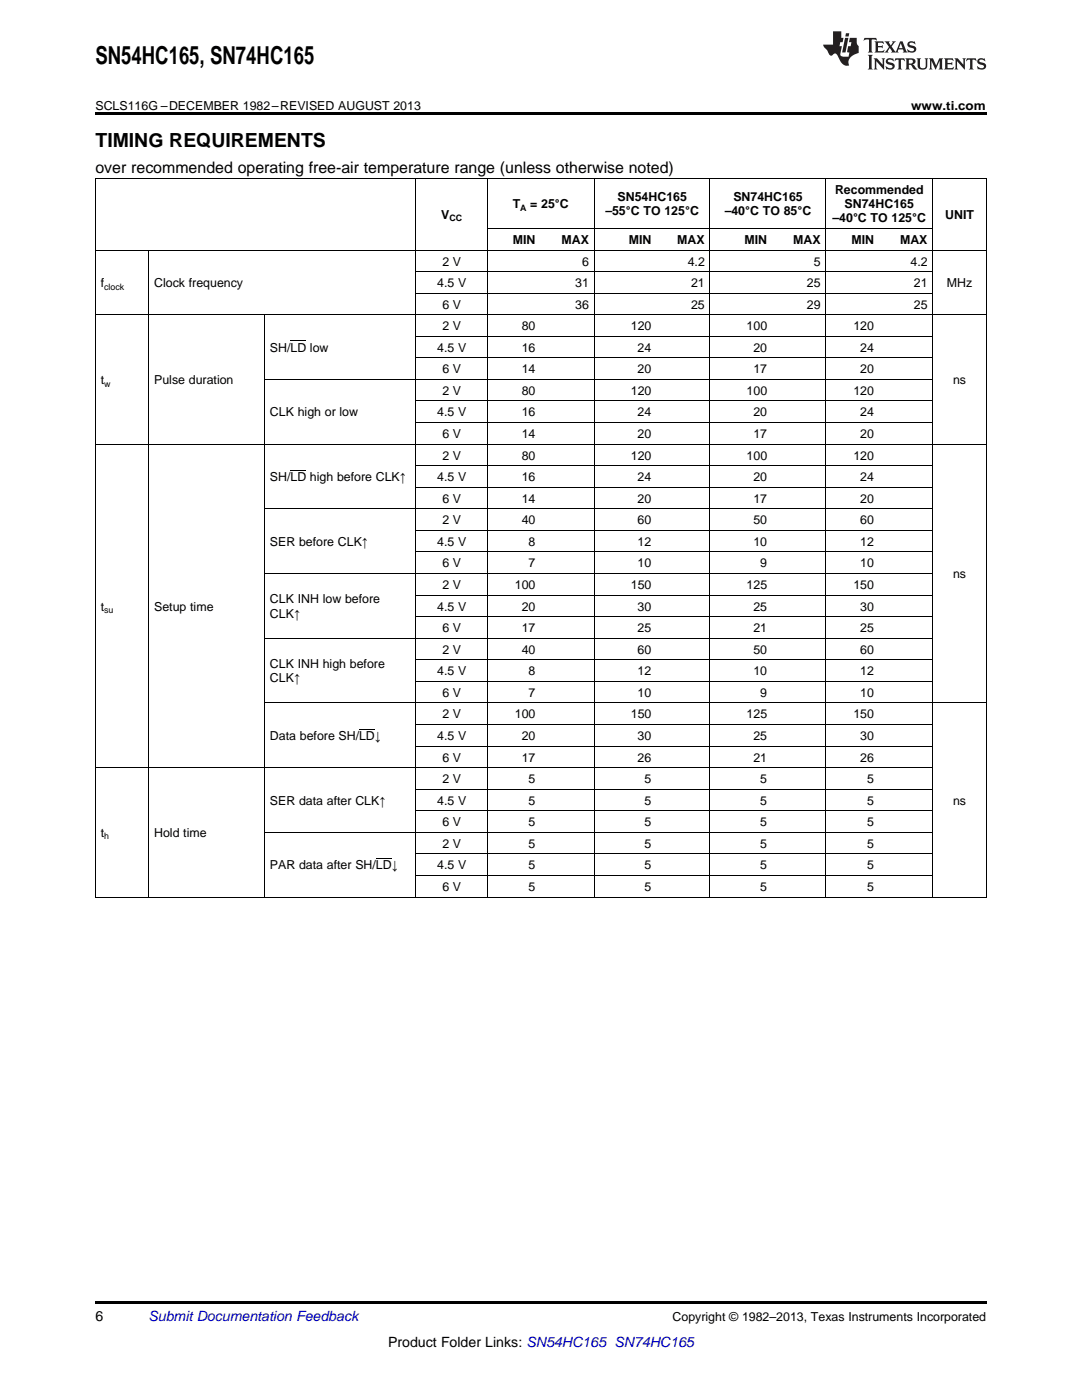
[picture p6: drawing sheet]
<svg xmlns="http://www.w3.org/2000/svg" width="216mm" height="279mm" viewBox="0 0 216 279" stroke-linecap="round" stroke-linejoin="round" font-family="sans-serif">
<path d="M19 22.5h177.8v.5h-177.8zM19 259.7h177.8v.5h-177.8z" fill="#000"/>
<g fill="none" stroke="#000" stroke-width=".2">
<path d="M19 35.6h177.8M19.1 35.7v143.4M83 35.7v143.4M97.2 35.7v143.4M118.6 35.7v143.4M141.7 35.7v143.4M164.8 35.7v143.4M186.1 35.7v143.4M196.8 35.7v143.4M19 49.9h177.8M29.7 50v129.1M83 58.5h103.2"/>
<path d="M83 54.2h103.2M97.3 45.6h88.8M19 62.8h177.8M52.8 62.9v116.2M52.8 75.7h133.4M83 71.4h103.2M83 67.1h103.2M19 88.6h177.8M83 97.2h103.2M83 92.9h103.2M83 84.3h103.2M83 80h103.2"/>
<path d="M52.8 114.5h133.4M52.8 101.5h133.4M83 118.8h103.2M83 110.2h103.2M83 105.9h103.2M52.8 127.4h133.4M83 136h103.2M83 131.7h103.2M83 123.1h103.2M19 153.2h167.2M52.8 140.3h144M83 157.5h103.2"/>
<path d="M83 148.9h103.2M83 144.6h103.2M19 179h177.8M52.8 166.1h133.4M83 174.7h103.2M83 170.4h103.2M83 161.8h103.2"/>
</g>
<g fill="#231f20">
<path d="M172.5 7.6l-.1 .5 .4-.2h.6v.1v2.1l-.2 .4h.9l-.2-.4v-2.1l.1-.1h.5l.5 .2-.2-.5zM174.5 8.3l.2 .3v1.5l-.2 .4h1.8l.2-.6a1.04 1.04 0 0 1-1.3 .2v-.7h.6l.3 .2v-.6l-.3 .2h-.6v-.6l.8-.1 .4 .3-.2-.5zM176.5 8.3l.9 1.1-.9 1.1h.8l-.2-.2 .4-.7 .5 .7-.2 .2h1.5l-.2-.2 .2-.4h.9l.1 .4-.2 .2h1l-.3-.3-.7-1.9h-.5l-.9 2-.8-1 .9-1h-.8l.1 .3-.4 .5-.3-.6 .1-.2zM179.7 8.6l.4 1h-.7zM181.3 8.4a.63 .63 0 0 0-.2 .7 .63 .63 0 0 0 .6 .4l.6 .2 .1 .2a.75 .75 0 0 1-.7 .4 .75 .75 0 0 1-.6-.5l.1 .7 .1-.1a1.11 1.11 0 0 0 1.5-.6 1.13 1.13 0 0 0-1.2-.8l-.1-.4a1.04 1.04 0 0 1 1.2 .2l-.2-.5-.2 .1-.4-.2zM173.2 10.9l.2 .4v2.2l-.2 .4h1l-.3-.4v-2.2l.3-.4zM174.3 11.6l.3 .4v1.5l-.3 .4h.8l-.2-.4v-1.3l1.5 1.7v-1.9l.2-.4h-.7l.2 .4v.9l-1.1-1.3zM177 11.8a.62 .62 0 0 0-.2 .7 .62 .62 0 0 0 .6 .4l.6 .1 .1 .3a.76 .76 0 0 1-.7 .3 .76 .76 0 0 1-.7-.4l.2 .7 .1-.1a1.11 1.11 0 0 0 1.5-.6 1.13 1.13 0 0 0-1.2-.8l-.1-.4a1.04 1.04 0 0 1 1.2 .2l-.2-.6-.2 .1-.5-.1zM178.7 11.6l-.2 .6a.61 .61 0 0 1 .8-.3v1.6l-.2 .4h.9l-.2-.4v-1.6a.63 .63 0 0 1 .7 .3l-.1-.6zM180.6 11.6l.3 .4v1.5l-.3 .4h1l-.2-.2-.1-.8 .6 .2a.76 .76 0 0 0 1.2 .7l-1-1a.58 .58 0 0 0 .6-.5 .58 .58 0 0 0-.5-.6zM181.4 11.9h.1a.45 .45 0 0 1 .5 .1 .45 .45 0 0 1 .1 .5l-.8 .2zM182.9 11.6l.2 .2a2.17 2.17 0 0 0 .3 1.9 .99 .99 0 0 0 1.6-.6v-1.1l.2-.4h-.7l.2 .2a1.92 1.92 0 0 1-.2 1.8 .6 .6 0 0 1-.9-.5v-1.1l.2-.4zM185.4 11.6l.2 .4v1.5l-.2 .4h.7l-.2-.4v-1.4l.8 1.8 .8-1.8v1.4l-.2 .4h.9l-.2-.4v-1.5l.2-.4h-.8l-.6 1.5-.6-1.5zM188.4 11.6l.2 .4v1.5l-.2 .4h1.8l.1-.6a1.04 1.04 0 0 1-1.2 .1v-.6h.5l.4 .2v-.6l-.4 .2h-.5v-.7h.8l.3 .3-.1-.6zM190.5 11.6l.2 .4v1.5l-.2 .4h.7l-.2-.4v-1.3l1.5 1.7v-1.9l.2-.4h-.7l.2 .4v.9l-1.1-1.3zM192.9 11.6l-.1 .6a.61 .61 0 0 1 .7-.3l.1 1.6-.3 .4h1l-.3-.4 .1-1.6a.63 .63 0 0 1 .7 .3l-.1-.6zM195.2 11.8a.62 .62 0 0 0-.2 .7 .62 .62 0 0 0 .6 .4l.6 .1 .1 .3a.76 .76 0 0 1-.7 .3 .76 .76 0 0 1-.6-.4l.1 .7 .1-.1a1.11 1.11 0 0 0 1.6-.6 1.13 1.13 0 0 0-1.3-.8l-.1-.4a1.04 1.04 0 0 1 1.2 .2l-.1-.6-.2 .1-.5-.1z"/>
<path d="M166.2 6.3v2.6h-1.9v.4l.8 .9a.91 .91 0 0 0 1 .8 .56 .56 0 0 1 .5-.3 .56 .56 0 0 1 .5 .3l.4 .8a1.53 1.53 0 0 0 1.9 1.2 1.54 1.54 0 0 1 1-2.1l.9-.3v-1.4a1.52 1.52 0 0 1-.4-1.6h-1.3l-.2 .8h.5l-.2 .8h-.5l-.1 1v.2l.4 .1-.2 .8a1.93 1.93 0 0 1-1.6-.3l.3-1.8h-.5l.2-.8h.4l.2-.8h-.4v-1.3zM168.6 7.6l-.6 2.9h.7l.6-2.9zM168.8 6.6l-.1 .7h.6l.2-.7z"/>
</g>
<path d="M58 68.1h3.1M58 93.9h3.1M71.6 145.5h3.2M75 171.3h3.1" fill="none" stroke="#000" stroke-width=".2"/>
<text font-size="4.9" x="19" y="12.8">SN54HC165, SN74HC165</text>
<text font-size="3.9" x="19" y="29.3">TIMING REQUIREMENTS</text>
<text font-size="3.2" x="19" y="34.4">over recommended operating free-air temperature range (unless otherwise noted)</text>
<g font-size="2.8">
<text x="19" y="263.6">6</text>
<text x="77.4" y="268.9">Product Folder Links: SN54HC165 SN74HC165</text>
</g>
<text font-size="2.8" fill="#0000c8" x="29.6" y="263.6">Submit Documentation Feedback</text>
<g font-size="2.5">
<text x="19" y="21.9">SCLS116G –DECEMBER 1982–REVISED AUGUST 2013</text>
<text x="181.8" y="21.9">www.ti.com</text>
<text x="102.3" y="41.6">T</text>
<text x="105.8" y="41.6">= 25°C</text>
<text x="123.2" y="40.1">SN54HC165</text>
<text x="146.3" y="40.1">SN74HC165</text>
<text x="166.6" y="38.7">Recommended</text>
<text x="168.5" y="41.6">SN74HC165</text>
<text x="88.1" y="43.7">V</text>
<text x="120.8" y="43">–55°C TO 125°C</text>
<text x="144.6" y="43">–40°C TO 85°C</text>
<text x="166.1" y="44.4">–40°C TO 125°C</text>
<text x="188.6" y="43.7">UNIT</text>
<text x="88.3" y="53">2 V</text>
<text x="102.3" y="48.7">MIN</text>
<text x="112" y="48.7">MAX</text>
<text x="116.2" y="53">6</text>
<text x="125.4" y="48.7">MIN</text>
<text x="135.1" y="48.7">MAX</text>
<text x="137.2" y="53">4.2</text>
<text x="148.6" y="48.7">MIN</text>
<text x="158.3" y="48.7">MAX</text>
<text x="162.4" y="53">5</text>
<text x="169.9" y="48.7">MIN</text>
<text x="179.6" y="48.7">MAX</text>
<text x="181.7" y="53">4.2</text>
<text x="20.1" y="57.3">f</text>
<text x="30.8" y="57.3">Clock frequency</text>
<text x="87.2" y="57.3">4.5 V</text>
<text x="114.8" y="57.3">31</text>
<text x="137.9" y="57.3">21</text>
<text x="161" y="57.3">25</text>
<text x="182.4" y="57.3">21</text>
<text x="188.9" y="57.3">MHz</text>
<text x="88.3" y="61.6">6 V</text>
<text x="88.3" y="65.9">2 V</text>
<text x="104.1" y="65.9">80</text>
<text x="114.8" y="61.6">36</text>
<text x="125.9" y="65.9">120</text>
<text x="137.9" y="61.6">25</text>
<text x="149" y="65.9">100</text>
<text x="161" y="61.6">29</text>
<text x="170.3" y="65.9">120</text>
<text x="182.4" y="61.6">25</text>
<text x="53.9" y="70.2">SH/LD low</text>
<text x="87.2" y="70.2">4.5 V</text>
<text x="104.1" y="70.2">16</text>
<text x="127.2" y="70.2">24</text>
<text x="150.3" y="70.2">20</text>
<text x="171.7" y="70.2">24</text>
<text x="20.1" y="76.7">t</text>
<text x="30.8" y="76.7">Pulse duration</text>
<text x="88.3" y="74.5">6 V</text>
<text x="104.1" y="74.5">14</text>
<text x="127.2" y="74.5">20</text>
<text x="150.3" y="74.5">17</text>
<text x="171.7" y="74.5">20</text>
<text x="190.2" y="76.7">ns</text>
<text x="53.9" y="83.1">CLK high or low</text>
<text x="87.2" y="83.1">4.5 V</text>
<text x="88.3" y="78.8">2 V</text>
<text x="104.1" y="78.8">80</text>
<text x="104.1" y="83.1">16</text>
<text x="125.9" y="78.8">120</text>
<text x="127.2" y="83.1">24</text>
<text x="149" y="78.8">100</text>
<text x="150.3" y="83.1">20</text>
<text x="170.3" y="78.8">120</text>
<text x="171.7" y="83.1">24</text>
<text x="88.3" y="87.4">6 V</text>
<text x="104.1" y="87.4">14</text>
<text x="127.2" y="87.4">20</text>
<text x="150.3" y="87.4">17</text>
<text x="171.7" y="87.4">20</text>
<text x="88.3" y="91.7">2 V</text>
<text x="104.1" y="91.7">80</text>
<text x="125.9" y="91.7">120</text>
<text x="149" y="91.7">100</text>
<text x="170.3" y="91.7">120</text>
<text x="53.9" y="96">SH/LD high before CLK↑</text>
<text x="87.2" y="96">4.5 V</text>
<text x="88.3" y="100.3">6 V</text>
<text x="104.1" y="96">16</text>
<text x="104.1" y="100.3">14</text>
<text x="127.2" y="96">24</text>
<text x="127.2" y="100.3">20</text>
<text x="150.3" y="96">20</text>
<text x="150.3" y="100.3">17</text>
<text x="171.7" y="96">24</text>
<text x="171.7" y="100.3">20</text>
<text x="88.3" y="104.6">2 V</text>
<text x="104.1" y="104.6">40</text>
<text x="127.2" y="104.6">60</text>
<text x="150.3" y="104.6">50</text>
<text x="171.7" y="104.6">60</text>
<text x="53.9" y="108.9">SER before CLK↑</text>
<text x="87.2" y="108.9">4.5 V</text>
<text x="88.3" y="113.2">6 V</text>
<text x="105.5" y="108.9">8</text>
<text x="105.5" y="113.2">7</text>
<text x="127.2" y="108.9">12</text>
<text x="127.2" y="113.2">10</text>
<text x="150.3" y="108.9">10</text>
<text x="151.7" y="113.2">9</text>
<text x="171.7" y="108.9">12</text>
<text x="171.7" y="113.2">10</text>
<text x="88.3" y="117.5">2 V</text>
<text x="102.7" y="117.5">100</text>
<text x="125.9" y="117.5">150</text>
<text x="149" y="117.5">125</text>
<text x="170.3" y="117.5">150</text>
<text x="190.2" y="115.4">ns</text>
<text x="20.1" y="121.8">t</text>
<text x="30.8" y="121.8">Setup time</text>
<text x="53.9" y="120.4">CLK INH low before</text>
<text x="53.9" y="123.3">CLK↑</text>
<text x="87.2" y="121.8">4.5 V</text>
<text x="104.1" y="121.8">20</text>
<text x="127.2" y="121.8">30</text>
<text x="150.3" y="121.8">25</text>
<text x="171.7" y="121.8">30</text>
<text x="88.3" y="126.2">6 V</text>
<text x="88.3" y="130.5">2 V</text>
<text x="104.1" y="126.2">17</text>
<text x="104.1" y="130.5">40</text>
<text x="127.2" y="126.2">25</text>
<text x="127.2" y="130.5">60</text>
<text x="150.3" y="126.2">21</text>
<text x="150.3" y="130.5">50</text>
<text x="171.7" y="126.2">25</text>
<text x="171.7" y="130.5">60</text>
<text x="53.9" y="133.3">CLK INH high before</text>
<text x="53.9" y="136.2">CLK↑</text>
<text x="87.2" y="134.8">4.5 V</text>
<text x="105.5" y="134.8">8</text>
<text x="127.2" y="134.8">12</text>
<text x="150.3" y="134.8">10</text>
<text x="171.7" y="134.8">12</text>
<text x="88.3" y="139.1">6 V</text>
<text x="88.3" y="143.4">2 V</text>
<text x="102.7" y="143.4">100</text>
<text x="105.5" y="139.1">7</text>
<text x="125.9" y="143.4">150</text>
<text x="127.2" y="139.1">10</text>
<text x="149" y="143.4">125</text>
<text x="151.7" y="139.1">9</text>
<text x="170.3" y="143.4">150</text>
<text x="171.7" y="139.1">10</text>
<text x="53.9" y="147.7">Data before SH/LD↓</text>
<text x="87.2" y="147.7">4.5 V</text>
<text x="104.1" y="147.7">20</text>
<text x="127.2" y="147.7">30</text>
<text x="150.3" y="147.7">25</text>
<text x="171.7" y="147.7">30</text>
<text x="88.3" y="152">6 V</text>
<text x="104.1" y="152">17</text>
<text x="127.2" y="152">26</text>
<text x="150.3" y="152">21</text>
<text x="171.7" y="152">26</text>
<text x="53.9" y="160.6">SER data after CLK↑</text>
<text x="87.2" y="160.6">4.5 V</text>
<text x="88.3" y="156.3">2 V</text>
<text x="105.5" y="156.3">5</text>
<text x="105.5" y="160.6">5</text>
<text x="128.6" y="156.3">5</text>
<text x="128.6" y="160.6">5</text>
<text x="151.7" y="156.3">5</text>
<text x="151.7" y="160.6">5</text>
<text x="173" y="156.3">5</text>
<text x="173" y="160.6">5</text>
<text x="190.2" y="160.6">ns</text>
<text x="20.1" y="167">t</text>
<text x="30.8" y="167">Hold time</text>
<text x="88.3" y="164.9">6 V</text>
<text x="105.5" y="164.9">5</text>
<text x="128.6" y="164.9">5</text>
<text x="151.7" y="164.9">5</text>
<text x="173" y="164.9">5</text>
<text x="53.9" y="173.5">PAR data after SH/LD↓</text>
<text x="87.2" y="173.5">4.5 V</text>
<text x="88.3" y="169.2">2 V</text>
<text x="105.5" y="169.2">5</text>
<text x="105.5" y="173.5">5</text>
<text x="128.6" y="169.2">5</text>
<text x="128.6" y="173.5">5</text>
<text x="151.7" y="169.2">5</text>
<text x="151.7" y="173.5">5</text>
<text x="173" y="169.2">5</text>
<text x="173" y="173.5">5</text>
<text x="88.3" y="177.8">6 V</text>
<text x="105.5" y="177.8">5</text>
<text x="128.6" y="177.8">5</text>
<text x="151.7" y="177.8">5</text>
<text x="173" y="177.8">5</text>
<text x="134.2" y="263.6">Copyright © 1982–2013, Texas Instruments Incorporated</text>
</g>
<g font-size="1.8">
<text x="89.7" y="44.2">CC</text>
<text x="103.8" y="42.1">A</text>
<text x="20.8" y="57.8">clock</text>
<text x="20.8" y="77.2">w</text>
<text x="20.8" y="122.3">su</text>
<text x="20.8" y="167.5">h</text>
</g>
</svg>
